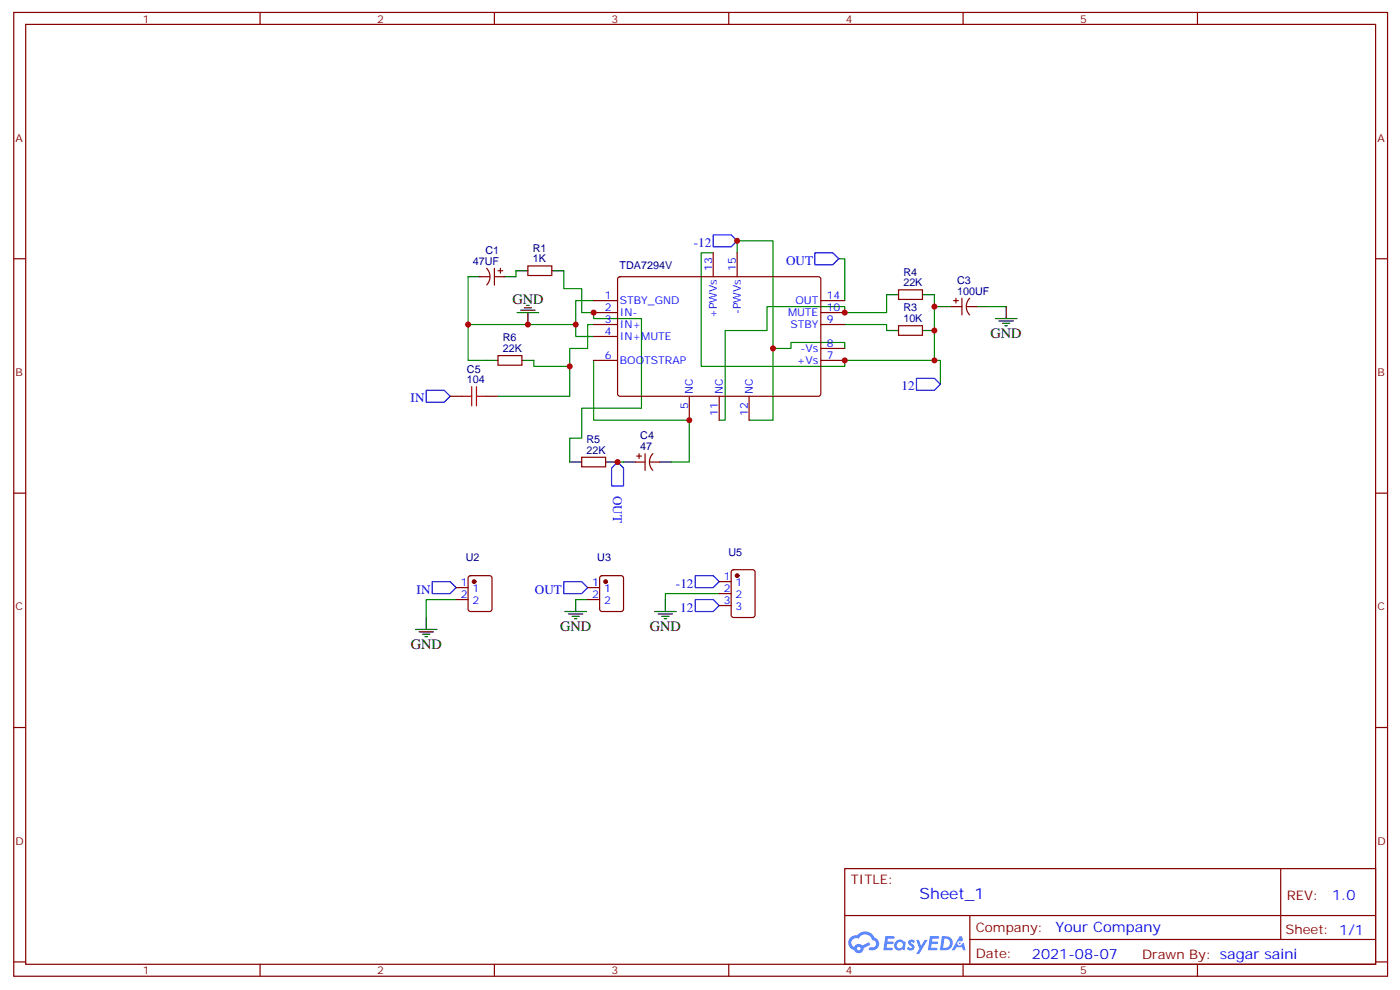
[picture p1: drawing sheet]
<svg xmlns="http://www.w3.org/2000/svg" width="413mm" height="292mm" viewBox="0 0 413 292" stroke-linecap="round" stroke-linejoin="round" font-family="sans-serif">
<g fill="none" stroke="#870000" stroke-width=".35">
<path d="M4.1 3.7h405.3v284.3h-405.3zM7.6 7.2h398.3v277.3h-398.3zM76.7 3.7v3.5M145.9 3.7v3.5M215 3.7v3.5M284.2 3.7v3.5M353.3 3.7v3.5M4.1 76.3h3.5M405.9 76.3h3.5M4.1 145.5h3.5M405.9 145.5h3.5M4.1 214.6h3.5"/>
<path d="M405.9 214.6h3.5M249.2 256.3h156.7v28.2h-156.7zM377.9 256.3v20.9M249.3 270.1h156.4M286.1 277.2h119.6M286.1 270.1v14.1M4.1 283.8h3.5M76.7 284.5v3.5M145.9 284.5v3.5M215 284.5v3.5M284.2 284.5v3.5M353.3 284.5v3.5"/>
<path d="M405.9 283.8h3.5"/>
</g>
<g fill="#5487ff">
<path d="M268.2 277.4a1.22 1.22 0 0 1 1.7 .3l-.3 .6a.47 .47 0 0 0-.4-.4 .47 .47 0 0 0-.5 .2l.2 .2a1.14 1.14 0 0 1 .7 1.7 1.14 1.14 0 0 1-1.9 0l-.2-.2 .5-.5 .7 .4a.29 .29 0 0 0 .4-.2 .29 .29 0 0 0-.3-.4 1.04 1.04 0 0 1-.6-1.7z"/>
<path d="M261.2 276.2h2.4l.3 .2-.1 .5h-1.8l-.2 .9h1.6l.3 .3-.4 .4h-1.6l-.1 1.1 1.7 .1 .2 .3-.2 .3h-2.7z"/>
<path d="M274.4 276.2h2.3l.4 .2-.2 .5h-1.8l-.1 .9h1.5l.3 .3-.4 .4h-1.5l-.2 1.1 1.7 .1 .2 .3-.2 .3h-2.6z"/>
<path d="M283.1 276.2h.7l.3 1.2-.6 .4a.69 .69 0 0 0-1 .2 .69 .69 0 0 0 .5 1 .69 .69 0 0 0 .8-.6l.5-.3 .6 2.2h-.8l-.2-.9h-1.7l-.5 .9h-.9z"/>
<path d="M270.3 277.3h.8l.6 1.8 1.1-1.8h.9l-2.5 4.2h-.9l1-1.6z"/>
<path d="M277.9 276.2l-.6 4.1h1.4a2.11 2.11 0 0 0 2.4-2.1 2.11 2.11 0 0 0-2.5-2zM278.6 276.9a1.39 1.39 0 0 1 1.7 1.4 1.39 1.39 0 0 1-1.8 1.3h-.3z"/>
<path d="M264.2 277.8a1.54 1.54 0 0 0-.1 2.2 1.54 1.54 0 0 0 2.2 .1l.6 .2 .3-2.3-.2-.2h-.4a1.49 1.49 0 0 0-2.4 0zM264.5 278.8a.95 .95 0 0 1 1.9 0 .95 .95 0 0 1-1.9 0z"/>
<path d="M250.9 276.6a2.18 2.18 0 0 0 1.1 3.7 1.44 1.44 0 0 0 1.6 .9 1.44 1.44 0 0 0 1.2-1.5l2-1-.4-.7-2 .9a1.47 1.47 0 0 0-2.4 .5 1.39 1.39 0 0 1-.6-2 1.39 1.39 0 0 1 2-.4 2.12 2.12 0 0 1 2.1-1.3 2.12 2.12 0 0 1 1.9 1.7 1.14 1.14 0 0 1 1.1 1.4 1.14 1.14 0 0 1-1.7 .7 .43 .43 0 0 0-.5 .4 .43 .43 0 0 0 .4 .4 1.98 1.98 0 0 0 2.6-1.2 1.98 1.98 0 0 0-1.3-2.5 3.1 3.1 0 0 0-5.2-.7l-.9 .1zM252.8 279.9a.55 .55 0 0 1 1.1 0 .55 .55 0 0 1-1.1 0z"/>
<circle cx="283.2" cy="278.3" r=".26"/>
</g>
<g fill="none" stroke="#008700" stroke-width=".35">
<path d="M152.2 79.9v1.7M166.3 79.9v5.3h5.3v7h3.6v1.8h14.1v26.4h-17.7v8.9h-3.5v7M210.4 74.6h-3.5v33.5h42.3v-1.8h26.5v-19.4M217.5 74.6v-3.6h10.6v31.8M247.5 76.3h1.7v12.4M138.1 95.7v10.6h5.3M138.1 81.6v14.1h31.8M175.2 95.7h-1.8v7.1h-5.3v14.1h-21.2M175.2 88.7h-5.3v10.6h5.3M249.2 95.7h12.4v1.8M261.6 86.9v5.3h-12.4v-1.7h-22.9v7h-12.3v26.5h-1.8M275.7 90.5h1.8"/>
<path d="M291.6 90.5h5.3M157.5 106.3v1.8h10.6M175.2 106.3v17.7h28.2v12.3h-5.3M249.2 102.8v-1.8h-15.8v1.8h-5.3v21.2h-7.1M275.7 106.3h1.8v7.1M182.2 136.3h1.8M134.6 176.9h-8.8v5.3M169.9 176.9h3.5M212.2 175.1h-15.9v1.8"/>
</g>
<path d="M210.4 69.3h5.3l1.8 1.7-1.8 1.8h-5.3zM240.4 74.6h5.3l1.8 1.7-1.8 1.8h-5.3zM125.8 115.1h5.3l1.7 1.8-1.7 1.8h-5.3zM270.4 111.6h5.3l1.8 1.8-1.8 1.7h-5.3zM180.4 138.1l1.8-1.8 1.8 1.8v5.3h-3.6zM127.5 171.6h5.3l1.8 1.8-1.8 1.7h-5.3zM166.3 171.6h5.3l1.8 1.8-1.8 1.7h-5.3zM205.1 176.9h5.3l1.8 1.7-1.8 1.8h-5.3zM205.1 169.8h5.3l1.8 1.8-1.8 1.8h-5.3z" fill="none" stroke="#00f" stroke-width=".35"/>
<g fill="none" stroke="#000" stroke-width=".35">
<path d="M152.2 79.9h3.6M162.8 79.9h3.5M138.1 81.6h3.5M148.7 81.6h3.5M152.6 92.2h6.3M153.6 91.5h4.3M154.7 90.8h2.1M155.4 90.1h.7M155.8 92.2v3.5M261.6 86.9h3.5M261.6 97.5h3.5M272.2 86.9h3.5"/>
<path d="M272.2 97.5h3.5M277.5 90.5h3.5M288 90.5h3.6M293.7 94h6.3M294.7 94.7h4.3M295.8 95.4h2.1M296.5 96.1h.7M296.9 90.5v3.5M143.4 106.3h3.5M154 106.3h3.5M168.1 136.3h3.5M178.7 136.3h3.5"/>
<path d="M184 136.3h3.5M194.6 136.3h3.5M169.9 176.9v3.5M196.3 176.9v3.5M122.6 185.7h6.3M123.6 186.4h4.3M124.7 187.1h2.1M125.4 187.8h.7M125.8 182.2v3.5M166.7 180.4h6.3M167.7 181.1h4.3M168.8 181.8h2.1"/>
<path d="M169.5 182.5h.7M193.1 180.4h6.4M194.2 181.1h4.2M195.3 181.8h2.1M196 182.5h.7"/>
</g>
<path d="M136.3 116.9h2.9M139.2 114.1v5.6M140.6 116.9h2.8M140.6 114.1v5.6" fill="none" stroke="#a10000" stroke-width=".35"/>
<g fill="none" stroke="#870000" stroke-width=".35">
<path d="M143.6 79.2a3.5 3.5 0 0 1 0 4.9M145.9 79.2v4.9M146.9 79.9h1.4M147.6 79.2v1.4M155.8 78.5h7v2.8h-7zM210.4 74.6v7M217.5 74.6v7M141.6 81.6h2.9M145.9 81.6h2.8M175.2 88.7h7M175.2 92.2h7M175.2 95.7h7"/>
<path d="M175.2 99.3h7M182.4 81.8l.5-.2 58.9 .1 .4 .6-.1 34.2-.6 .4-58.9-.1-.4-.6v-33.9zM242.2 88.7h7M242.2 92.2h7M242.2 95.7h7M265.1 85.5h7.1v2.8h-7.1zM265.1 96.1h7.1v2.8h-7.1zM281 90.5h2.8M281.3 88.7h1.5M282 88v1.4M283.8 88v4.9M285.2 90.5h2.8"/>
<path d="M286.1 88a3.5 3.5 0 0 0 0 4.9M132.8 116.9h3.5M143.4 116.9h3.5M146.9 104.9h7.1v2.8h-7.1zM175.2 106.3h7M203.4 116.9v7.1M212.2 116.9v7.1M221 116.9v7.1M242.2 102.8h7M242.2 106.3h7M171.6 134.9h7.1v2.8h-7.1zM187.5 136.3h2.8"/>
<path d="M187.9 134.5h1.4M188.6 133.8v1.5M190.3 133.8v5M191.7 136.3h2.9M192.6 133.8a3.5 3.5 0 0 0 0 4.9M134.6 173.4h3.5M134.6 176.9h3.5M138.3 170l.5-.2h5.7l.6 .5 .1 9.4-.5 .7h-5.9l-.6-.5-.1-9.4zM173.4 173.4h3.5M173.4 176.9h3.5M177.2 170l.4-.2h5.7l.6 .5 .1 9.4-.5 .7h-5.9l-.6-.5-.1-9.4zM212.2 171.6h3.5"/>
<path d="M212.2 175.1h3.5M212.2 178.6h3.5M216 168.3l.4-.2h5.7l.6 .4 .1 13-.5 .6-5.9 .1-.6-.5-.1-12.9z"/>
</g>
<g fill="#870000" stroke="#870000" stroke-width=".35">
<circle cx="217.5" cy="169.8" r=".53"/>
<circle cx="139.9" cy="171.6" r=".53"/>
<circle cx="178.7" cy="171.6" r=".53"/>
</g>
<g fill="#c00">
<circle cx="217.5" cy="71" r=".88"/>
<circle cx="275.7" cy="106.3" r=".88"/>
<circle cx="249.2" cy="106.3" r=".88"/>
<circle cx="275.7" cy="97.5" r=".88"/>
<circle cx="182.2" cy="136.3" r=".88"/>
<circle cx="275.7" cy="90.5" r=".88"/>
<circle cx="249.2" cy="92.2" r=".88"/>
<circle cx="228.1" cy="102.8" r=".88"/>
<circle cx="175.2" cy="92.2" r=".88"/>
<circle cx="203.4" cy="124" r=".88"/>
<circle cx="138.1" cy="95.7" r=".88"/>
<circle cx="168.1" cy="108.1" r=".88"/>
<circle cx="155.8" cy="95.7" r=".88"/>
<circle cx="169.9" cy="95.7" r=".88"/>
</g>
<text font-size="4.6" fill="#00f" x="271.3" y="265.3">Sheet_1</text>
<g font-size="4.2">
<text x="151.2" y="89.7">GND</text>
<text x="292.3" y="99.6">GND</text>
<text x="121.2" y="191.3">GND</text>
<text x="165.3" y="186.1">GND</text>
<text x="191.7" y="186.1">GND</text>
</g>
<g font-size="4.2" fill="#00f">
<text x="393" y="265.5">1.0</text>
<text x="311.4" y="275.1">Your Company</text>
<text x="304.5" y="282.9">2021-08-07</text>
</g>
<g font-size="3.9" fill="#00f">
<text x="204.7" y="72.8">-12</text>
<text x="231.9" y="78.1">OUT</text>
<text x="121.2" y="118.7">IN</text>
<text x="266" y="115.1">12</text>
<text x="181" y="146.3" transform="rotate(90 181 146.3)">OUT</text>
<text x="199.4" y="173.4">-12</text>
<text x="122.9" y="175.1">IN</text>
<text x="157.9" y="175.1">OUT</text>
<text x="200.7" y="180.4">12</text>
</g>
<g font-size="3.9" fill="#800">
<text x="251" y="260.8">TITLE:</text>
<text x="379.6" y="265.5">REV:</text>
<text x="287.9" y="275">Company:</text>
<text x="379.3" y="275.7">Sheet: 1/1</text>
<text x="287.9" y="282.7">Date:</text>
<text x="336.9" y="282.8">Drawn By: sagar saini</text>
</g>
<g font-size="3.2" fill="#800">
<text x="42.2" y="6.7">1</text>
<text x="111.3" y="6.7">2</text>
<text x="180.4" y="6.7">3</text>
<text x="249.6" y="6.7">4</text>
<text x="318.7" y="6.7">5</text>
<text x="4.6" y="41.8">A</text>
<text x="406.4" y="41.8">A</text>
<text x="4.6" y="110.9">B</text>
<text x="406.4" y="110.9">B</text>
<text x="4.6" y="180.1">C</text>
<text x="406.4" y="180.1">C</text>
<text x="4.6" y="249.2">D</text>
<text x="406.4" y="249.2">D</text>
<text x="42.2" y="287.5">1</text>
<text x="111.3" y="287.5">2</text>
<text x="180.4" y="287.5">3</text>
<text x="249.6" y="287.5">4</text>
<text x="318.7" y="287.5">5</text>
</g>
<g font-size="3.2" fill="#000080">
<text x="143.2" y="74.9">C1</text>
<text x="157.2" y="77.4">1K</text>
<text x="157.2" y="74.2">R1</text>
<text x="139.5" y="78.1">47UF</text>
<text x="182.8" y="79.4">TDA7294V</text>
<text x="266.5" y="81.3">R4</text>
<text x="282.4" y="83.7">C3</text>
<text x="266.5" y="84.5">22K</text>
<text x="282.4" y="86.9">100UF</text>
<text x="266.5" y="95">10K</text>
<text x="266.5" y="91.9">R3</text>
<text x="148.4" y="100.7">R6</text>
<text x="148.4" y="103.9">22K</text>
<text x="137.8" y="113">104</text>
<text x="137.8" y="110">C5</text>
<text x="173" y="130.7">R5</text>
<text x="188.9" y="129.6">C4</text>
<text x="173" y="133.8">22K</text>
<text x="188.9" y="132.8">47</text>
<text x="137.4" y="165.6">U2</text>
<text x="176.2" y="165.6">U3</text>
<text x="214.9" y="164">U5</text>
</g>
<g font-size="3.2" fill="#00f">
<text x="210.1" y="79.9" transform="rotate(-90 210.1 79.9)">13</text>
<text x="217.1" y="79.9" transform="rotate(-90 217.1 79.9)">15</text>
<text x="178.4" y="88.3">1</text>
<text x="182.9" y="89.7">STBY_GND</text>
<text x="234.7" y="89.7">OUT</text>
<text x="243.9" y="88.3">14</text>
<text x="178.4" y="91.9">2</text>
<text x="178.4" y="95.4">3</text>
<text x="182.9" y="93.3">IN-</text>
<text x="211.5" y="93.8" transform="rotate(-90 211.5 93.8)">+PWVs</text>
<text x="218.5" y="92.7" transform="rotate(-90 218.5 92.7)">-PWVs</text>
<text x="232.5" y="93.3">MUTE</text>
<text x="243.9" y="91.9">10</text>
<text x="243.9" y="95.4">9</text>
<text x="178.4" y="98.9">4</text>
<text x="182.9" y="96.8">IN+</text>
<text x="182.9" y="100.3">IN+MUTE</text>
<text x="233.2" y="96.8">STBY</text>
<text x="178.4" y="106">6</text>
<text x="182.9" y="107.4">BOOTSTRAP</text>
<text x="235.1" y="107.4">+Vs</text>
<text x="236.2" y="103.9">-Vs</text>
<text x="243.9" y="102.4">8</text>
<text x="243.9" y="106">7</text>
<text x="204.4" y="116.2" transform="rotate(-90 204.4 116.2)">NC</text>
<text x="213.3" y="116.2" transform="rotate(-90 213.3 116.2)">NC</text>
<text x="222.1" y="116.2" transform="rotate(-90 222.1 116.2)">NC</text>
<text x="203" y="120.7" transform="rotate(-90 203 120.7)">5</text>
<text x="211.8" y="122.7" transform="rotate(-90 211.8 122.7)">11</text>
<text x="220.7" y="122.7" transform="rotate(-90 220.7 122.7)">12</text>
<text x="135.9" y="173">1</text>
<text x="174.7" y="173">1</text>
<text x="213.5" y="171.2">1</text>
<text x="217" y="173">1</text>
<text x="135.9" y="176.5">2</text>
<text x="139.4" y="174.8">1</text>
<text x="139.4" y="178.3">2</text>
<text x="174.7" y="176.5">2</text>
<text x="178.2" y="174.8">1</text>
<text x="178.2" y="178.3">2</text>
<text x="213.5" y="174.8">2</text>
<text x="213.5" y="178.3">3</text>
<text x="217" y="176.5">2</text>
<text x="217" y="180.1">3</text>
</g>
</svg>
